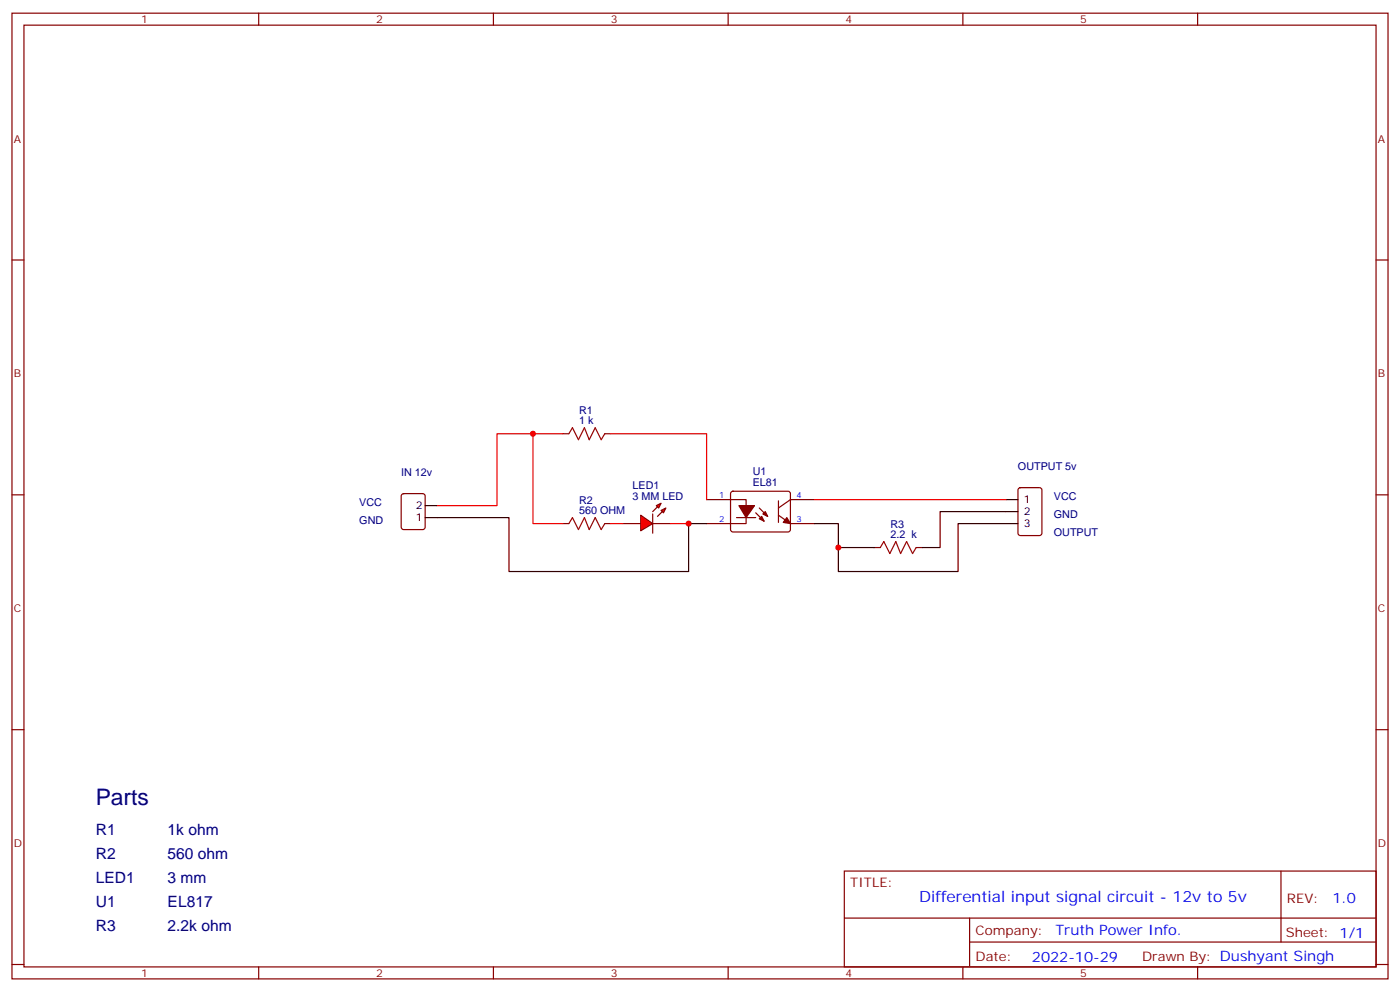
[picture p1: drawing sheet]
<svg xmlns="http://www.w3.org/2000/svg" width="412mm" height="292mm" viewBox="0 0 412 292" stroke-linecap="round" stroke-linejoin="round" font-family="sans-serif">
<g fill="none" stroke="#870000" stroke-width=".35">
<path d="M3.5 3.9h405.4v284.3h-405.4zM7.1 7.4h398.2v277.3h-398.2zM76.2 3.9v3.5M145.3 3.9v3.5M214.5 3.9v3.5M283.6 3.9v3.5M352.8 3.9v3.5M3.5 76.6h3.6M405.3 76.6h3.6M165.8 127.7h1.8M178.2 127.7h1.7M3.5 145.7h3.6"/>
<path d="M118.4 145.6l.5-.3h5.6l.7 .5v9.4l-.4 .7h-5.9l-.7-.4v-9.5zM165.8 154.2h1.8M178.2 154.2h1.7M208.1 147.1h11.7v7.1h-11.7M215.4 144.8l.5-.2 16.5 .1 .4 .6v10.9l-.7 .4h-16.5l-.4-.7v-10.6zM217 152.4h5.6M222.6 151l2.5 2.5M223.7 149.6l2.4 2.4M229.3 151.7l3.5 2.5h7.1M229.3 147.5v6.3M239.9 147.1h-7.1l-3.5 2.5M300.1 143.8l.5-.2h5.6l.7 .4v13l-.4 .6-5.9 .1-.7-.5v-12.9z"/>
<path d="M405.3 145.7h3.6M257.5 161.2h1.8M269.9 161.2h1.7M3.5 214.8h3.6M405.3 214.8h3.6M248.7 256.5h156.6v28.2h-156.6zM377.3 256.5v20.9M248.7 270.3h156.5M285.6 277.4h119.6M285.6 270.3v14.1M3.5 284h3.6M76.2 284.7v3.5"/>
<path d="M145.3 284.7v3.5M214.5 284.7v3.5M283.6 284.7v3.5M352.8 284.7v3.5M405.3 284h3.6"/>
</g>
<g fill="#870000" stroke="#870000" stroke-width=".35">
<path d="M231.8 152.4l1 1.8-2.1-.4z"/>
<path d="M223.7 152.8l.7-.8 .7 1.5z"/>
<path d="M224.7 151.3l.7-.7 .7 1.4z"/>
<path d="M217.7 148.9h4.5l-2.4 3.5z"/>
</g>
<path d="M167.6 127.7l1-1.8 1.8 3.6 1.8-3.6 1.4 3.6 1.7-3.6 1.8 3.6 1.1-1.8M167.6 154.2l1-1.8 1.8 3.5 1.8-3.5 1.4 3.5 1.7-3.5 1.8 3.5 1.1-1.7M259.3 161.2l1-1.7 1.8 3.5 1.8-3.5 1.4 3.5 1.8-3.5 1.7 3.5 1.1-1.8" fill="none" stroke="#a10000" stroke-width=".35"/>
<path d="M125.2 152.4h3.6M125.2 148.9h3.6M296.3 154.2h3.6M296.3 147.1h3.6M296.3 150.6h3.6" fill="none" stroke="#000" stroke-width=".35"/>
<g fill="#f00" stroke="#870000" stroke-width=".35">
<path d="M188.7 151.7l3.6 2.5-3.6 2.1z"/>
<path d="M192.3 151.3v5.7z"/>
</g>
<g fill="#870000" stroke="#870000" stroke-width=".35">
<path d="M192.3 150.6l1.4-1.4z"/>
<path d="M195.1 150.6l-1.4 1.4z"/>
</g>
<g fill="#f00" stroke="#870000" stroke-width=".35">
<path d="M193.3 148.9l1.4-.7-.7 1.4z"/>
<path d="M194.7 150.3l1.4-.7-.7 1.4z"/>
</g>
<path d="M183.4 154.2h5.3M192.3 154.2h5.3" fill="none" stroke="#870000" stroke-width=".35"/>
<path d="M157 127.7h8.8M179.9 127.7h28.2v19.4M128.8 148.9h17.6v-21.2h10.6v26.5h8.8M179.9 154.2h3.5M197.6 154.2h5.2M239.9 147.1h56.4" fill="none" stroke="#f00" stroke-width=".35"/>
<path d="M128.8 152.4h21.1v15.9h52.9v-14.1h5.3M239.9 154.2h7v14.1h35.3v-14.1h14.1M296.3 150.6h-19.4v10.6h-5.3M246.9 161.2h10.6" fill="none" stroke="#300" stroke-width=".35"/>
<g fill="#c00">
<circle cx="157" cy="127.7" r=".88"/>
<circle cx="202.8" cy="154.2" r=".88"/>
<circle cx="246.9" cy="161.2" r=".88"/>
</g>
<text font-size="6.7" fill="#000080" x="28.2" y="237.1">Parts</text>
<g font-size="4.6" fill="#000080">
<text x="28.2" y="245.9">R1</text>
<text x="49.4" y="245.9">1k ohm</text>
<text x="28.2" y="252.9">R2</text>
<text x="49.4" y="252.9">560 ohm</text>
<text x="28.2" y="260">LED1</text>
<text x="49.4" y="260">3 mm</text>
<text x="28.2" y="267.1">U1</text>
<text x="49.4" y="267.1">EL817</text>
<text x="28.2" y="274.1">R3</text>
<text x="49.4" y="274.1">2.2k ohm</text>
</g>
<text font-size="4.6" fill="#00f" x="270.8" y="265.5">Differential input signal circuit - 12v to 5v</text>
<g font-size="4.2" fill="#00f">
<text x="392.5" y="265.7">1.0</text>
<text x="310.9" y="275.3">Truth Power Info.</text>
<text x="304" y="283.1">2022-10-29</text>
</g>
<g font-size="3.9" fill="#800">
<text x="250.5" y="261.1">TITLE:</text>
<text x="379.1" y="265.7">REV:</text>
<text x="287.4" y="275.3">Company:</text>
<text x="378.7" y="275.9">Sheet: 1/1</text>
<text x="287.4" y="282.9">Date:</text>
<text x="336.4" y="283">Drawn By: Dushyant Singh</text>
</g>
<g font-size="3.2" fill="#800">
<text x="41.6" y="6.9">1</text>
<text x="110.8" y="6.9">2</text>
<text x="179.9" y="6.9">3</text>
<text x="249.1" y="6.9">4</text>
<text x="318.2" y="6.9">5</text>
<text x="4.1" y="42">A</text>
<text x="405.9" y="42">A</text>
<text x="4.1" y="111.1">B</text>
<text x="405.9" y="111.1">B</text>
<text x="4.1" y="180.3">C</text>
<text x="405.9" y="180.3">C</text>
<text x="4.1" y="249.4">D</text>
<text x="405.9" y="249.4">D</text>
<text x="41.6" y="287.7">1</text>
<text x="110.8" y="287.7">2</text>
<text x="179.9" y="287.7">3</text>
<text x="249.1" y="287.7">4</text>
<text x="318.2" y="287.7">5</text>
</g>
<g font-size="3.2" fill="#000080">
<text x="170.6" y="124.9">1 k</text>
<text x="170.6" y="121.9">R1</text>
<text x="118.2" y="140.1">IN 12v</text>
<text x="221.7" y="143">EL81</text>
<text x="221.7" y="140">U1</text>
<text x="299.9" y="138.3">OUTPUT 5v</text>
<text x="105.8" y="148.9">VCC</text>
<text x="170.6" y="148.3">R2</text>
<text x="186.3" y="147.1">3 MM LED</text>
<text x="186.3" y="144.1">LED1</text>
<text x="310.4" y="147.1">VCC</text>
<text x="105.8" y="154.2">GND</text>
<text x="170.6" y="151.3">560 OHM</text>
<text x="262.3" y="155.4">R3</text>
<text x="310.4" y="152.4">GND</text>
<text x="262.3" y="158.4">2.2 k</text>
<text x="310.4" y="157.7">OUTPUT</text>
</g>
<g font-size="3.2">
<text x="122.5" y="149.9">2</text>
<text x="301.6" y="148.2">1</text>
<text x="122.5" y="153.5">1</text>
<text x="301.6" y="155.2">3</text>
<text x="301.6" y="151.7">2</text>
</g>
<g font-size="2.5" fill="#00f">
<text x="211.9" y="146.8">1</text>
<text x="234.6" y="146.8">4</text>
<text x="211.9" y="153.8">2</text>
<text x="234.6" y="153.8">3</text>
</g>
</svg>
